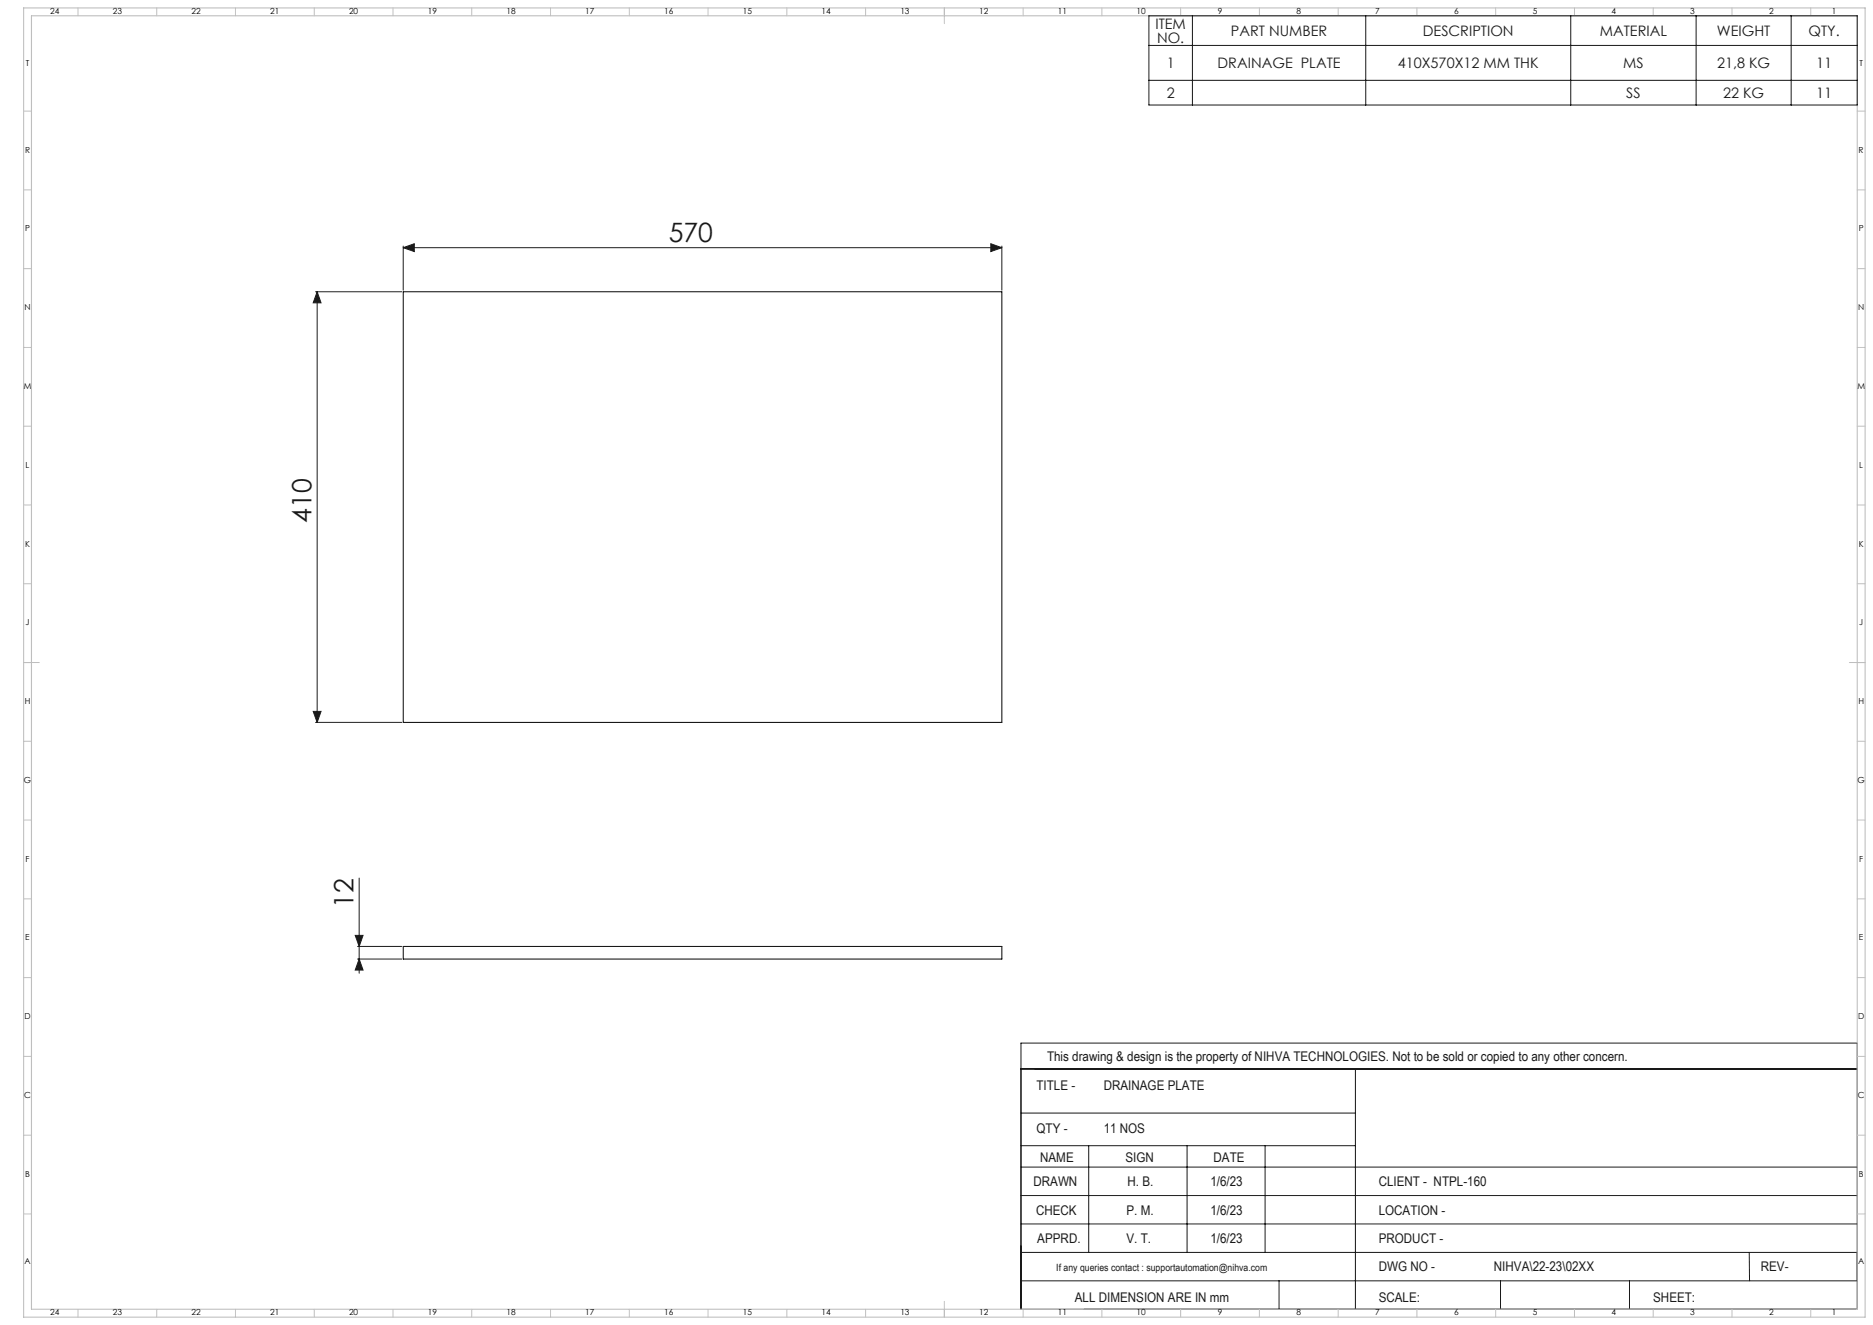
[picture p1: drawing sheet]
<svg xmlns="http://www.w3.org/2000/svg" width="1189mm" height="841mm" viewBox="0 0 1189 841" stroke-linecap="round" stroke-linejoin="round" font-family="sans-serif">
<path d="M648 678v153" fill="none" stroke="#000" stroke-width=".63"/>
<g fill="none" stroke="#191924" stroke-width=".63">
<path d="M729 10h450v57h-450zM757 10v57M867 10v57M997 10v57M1077 10v57M1137 10v57M729 29h450M729 51h450M256 157l7-2v5zM256 156v28M256 157h380M629 155l7 2-7 3z"/>
<path d="M636 156v28M200 185h55M201 185v274M201 185l3 7h-5zM199 452h5l-3 7zM200 459h55M228 557v61M225 594h5l-2 7zM227 601h28M227 609h28M228 609l2 7h-5zM648 662h531v169h-531z"/>
<path d="M648 678h531M860 678v153M648 706h212M648 727h212M691 727v68M754 727v68M803 727v68M648 759h531M648 741h531M648 777h531M648 795h531M1110 795l1 18"/>
<path d="M648 813h531M812 813v18M953 813v18M1034 813v18"/>
</g>
<g fill="none" stroke="#c0c0c0" stroke-width=".63">
<path d="M49 5v5M99 5v5M149 5v5M199 5v5M249 5v5M299 5v5M349 5v5M399 5v5M449 5v5M499 5v5M549 5v5M599 5v10"/>
<path d="M649 5v5M699 5v5M749 5v5M799 5v5M849 5v5M899 5v5M949 5v5M999 5v5M1049 5v5M1099 5v5M1149 5v5M15 71h5"/>
<path d="M1179 71h5M15 121h5M1179 121h5M15 171h5M1179 171h5M15 221h5M1179 221h5M15 271h5M1179 271h5M15 321h5M1179 321h5M15 371h5"/>
<path d="M1179 371h5M15 421h10M1174 421h10M15 471h5M1179 471h5M15 521h5M1179 521h5M15 571h5M1179 571h5M15 621h5M1179 621h5M15 671h5"/>
<path d="M1179 671h5M15 721h5M1179 721h5M15 771h5M1179 771h5M49 831v5M99 831v5M149 831v5M199 831v5M249 831v5M299 831v5M349 831v5"/>
<path d="M399 831v5M449 831v5M499 831v5M549 831v5M599 826v10M649 831v5M699 831v5M749 831v5M799 831v5M849 831v5M899 831v5M949 831v5"/>
<path d="M999 831v5M1049 831v5M1099 831v5M1149 831v5"/>
</g>
<path d="M15 5h1169v831h-1169zM20 10h1159v821h-1159z" fill="none" stroke="#c0c0c0" stroke-width=".7"/>
<g fill="#191924">
<path d="M629 155l7 2-7 3zM256 157l7-2v5z"/>
<path d="M201 185l3 7h-5zM199 452h5l-3 7zM225 594h5l-2 7zM228 609l2 7h-5z"/>
</g>
<path d="M256 185h380v274h-380zM256 601h380v8h-380z" fill="none" stroke="#000" stroke-width=".63"/>
<g font-size="16.9" fill="#191924">
<text x="425" y="154">570</text>
<text x="198" y="332" transform="rotate(-90 198 332)">410</text>
<text x="224" y="576" transform="rotate(-90 224 576)">12</text>
</g>
<g font-size="9.2" fill="#191924">
<text x="733" y="18">ITEM</text>
<text x="781" y="23">PART NUMBER</text>
<text x="903" y="23">DESCRIPTION</text>
<text x="1016" y="23">MATERIAL</text>
<text x="1090" y="23">WEIGHT</text>
<text x="1148" y="23">QTY.</text>
<text x="735" y="27">NO.</text>
<text x="741" y="43">1</text>
<text x="773" y="43">DRAINAGE PLATE</text>
<text x="887" y="43">410X570X12 MM THK</text>
<text x="1030" y="43">MS</text>
<text x="1090" y="43">21,8 KG</text>
<text x="1153" y="43">11</text>
<text x="741" y="62">2</text>
<text x="1032" y="62">SS</text>
<text x="1094" y="62">22 KG</text>
<text x="1153" y="62">11</text>
</g>
<g font-size="8.5" fill="#191924">
<text x="665" y="674">This drawing &amp; design is the property of NIHVA TECHNOLOGIES. Not to be sold or copied to any other concern.</text>
<text x="658" y="692">TITLE -</text>
<text x="701" y="692">DRAINAGE PLATE</text>
<text x="658" y="719">QTY -</text>
<text x="701" y="719">11 NOS</text>
<text x="660" y="737">NAME</text>
<text x="714" y="737">SIGN</text>
<text x="770" y="737">DATE</text>
<text x="656" y="753">DRAWN</text>
<text x="716" y="753">H. B.</text>
<text x="768" y="753">1/6/23</text>
<text x="875" y="753">CLIENT - NTPL-160</text>
<text x="658" y="771">CHECK</text>
<text x="715" y="771">P. M.</text>
<text x="768" y="771">1/6/23</text>
<text x="875" y="771">LOCATION -</text>
<text x="659" y="789">APPRD.</text>
<text x="715" y="789">V. T.</text>
<text x="768" y="789">1/6/23</text>
<text x="875" y="789">PRODUCT -</text>
<text x="875" y="807">DWG NO -</text>
<text x="948" y="807">NIHVA\22-23\02XX</text>
<text x="1118" y="807">REV-</text>
<text x="682" y="826">ALL DIMENSION ARE IN mm</text>
<text x="875" y="826">SCALE:</text>
<text x="1049" y="826">SHEET:</text>
</g>
<text font-size="6.3" fill="#191924" x="671" y="807">If any queries contact : supportautomation@nihva.com</text>
<g font-size="5.3">
<text x="32" y="9">24</text>
<text x="72" y="9">23</text>
<text x="122" y="9">22</text>
<text x="172" y="9">21</text>
<text x="222" y="9">20</text>
<text x="272" y="9">19</text>
<text x="322" y="9">18</text>
<text x="372" y="9">17</text>
<text x="422" y="9">16</text>
<text x="472" y="9">15</text>
<text x="522" y="9">14</text>
<text x="572" y="9">13</text>
<text x="622" y="9">12</text>
<text x="672" y="9">11</text>
<text x="722" y="9">10</text>
<text x="773" y="9">9</text>
<text x="823" y="9">8</text>
<text x="873" y="9">7</text>
<text x="923" y="9">6</text>
<text x="973" y="9">5</text>
<text x="1023" y="9">4</text>
<text x="1073" y="9">3</text>
<text x="1123" y="9">2</text>
<text x="1163" y="9">1</text>
<text x="16" y="42">T</text>
<text x="1180" y="42">T</text>
<text x="16" y="97">R</text>
<text x="1180" y="97">R</text>
<text x="16" y="147">P</text>
<text x="1180" y="147">P</text>
<text x="16" y="197">N</text>
<text x="1180" y="197">N</text>
<text x="15" y="247">M</text>
<text x="1179" y="247">M</text>
<text x="16" y="297">L</text>
<text x="1180" y="297">L</text>
<text x="16" y="347">K</text>
<text x="1180" y="347">K</text>
<text x="16" y="397">J</text>
<text x="1180" y="397">J</text>
<text x="16" y="447">H</text>
<text x="1180" y="447">H</text>
<text x="15" y="497">G</text>
<text x="1179" y="497">G</text>
<text x="16" y="547">F</text>
<text x="1180" y="547">F</text>
<text x="16" y="597">E</text>
<text x="1180" y="597">E</text>
<text x="16" y="647">D</text>
<text x="1180" y="647">D</text>
<text x="15" y="697">C</text>
<text x="1179" y="697">C</text>
<text x="16" y="747">B</text>
<text x="1180" y="747">B</text>
<text x="16" y="802">A</text>
<text x="1180" y="802">A</text>
<text x="32" y="835">24</text>
<text x="72" y="835">23</text>
<text x="122" y="835">22</text>
<text x="172" y="835">21</text>
<text x="222" y="835">20</text>
<text x="272" y="835">19</text>
<text x="322" y="835">18</text>
<text x="372" y="835">17</text>
<text x="422" y="835">16</text>
<text x="472" y="835">15</text>
<text x="522" y="835">14</text>
<text x="572" y="835">13</text>
<text x="622" y="835">12</text>
<text x="672" y="835">11</text>
<text x="722" y="835">10</text>
<text x="773" y="835">9</text>
<text x="823" y="835">8</text>
<text x="873" y="835">7</text>
<text x="923" y="835">6</text>
<text x="973" y="835">5</text>
<text x="1023" y="835">4</text>
<text x="1073" y="835">3</text>
<text x="1123" y="835">2</text>
<text x="1163" y="835">1</text>
</g>
</svg>
